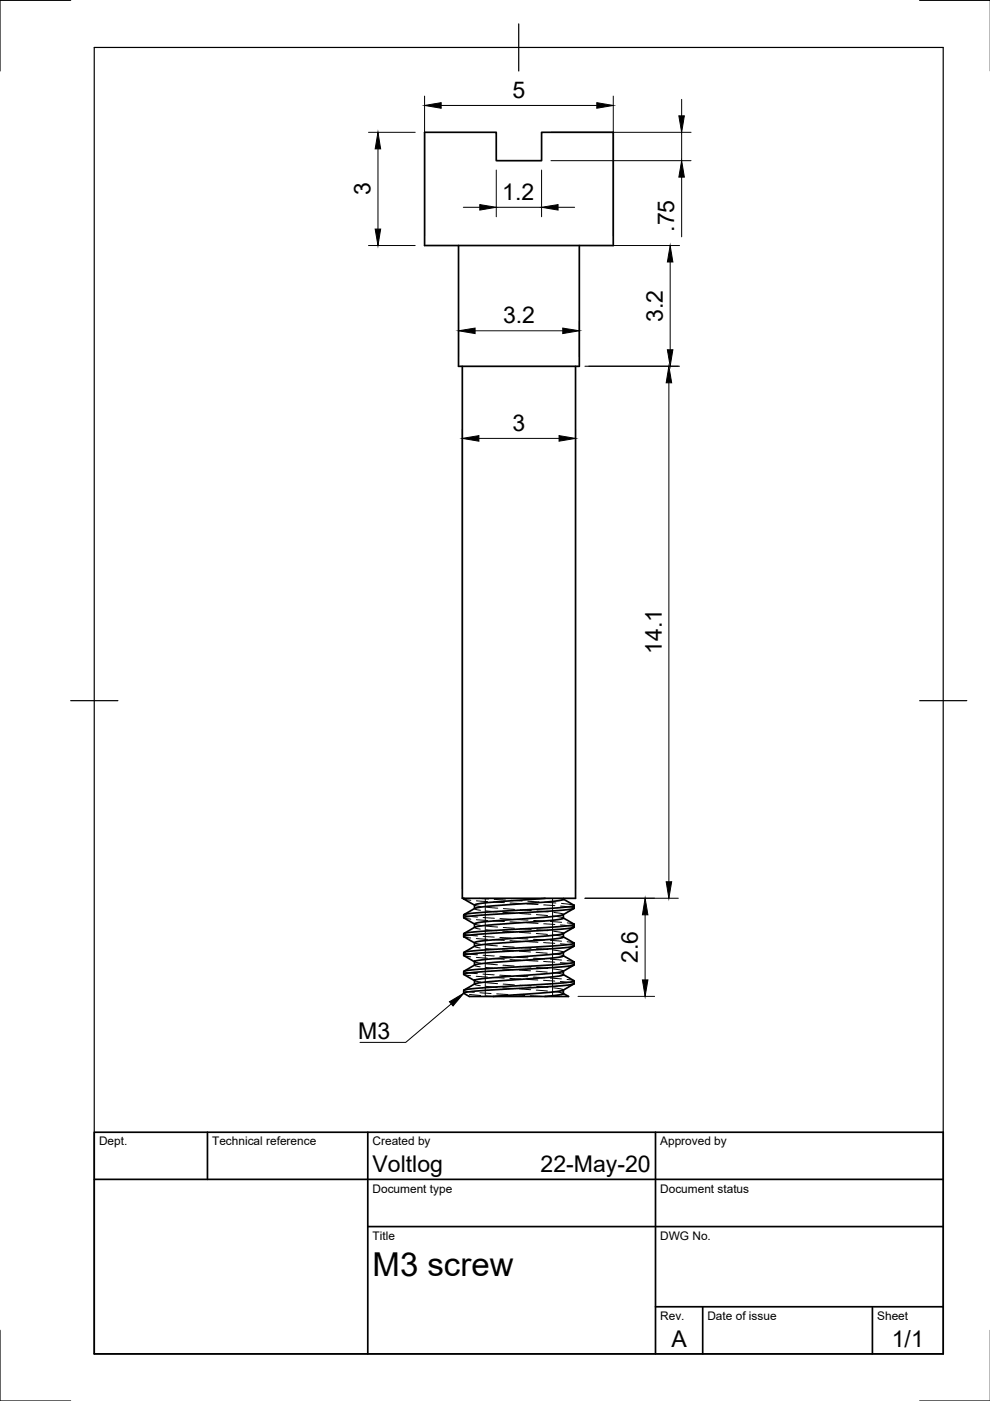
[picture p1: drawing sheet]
<svg xmlns="http://www.w3.org/2000/svg" width="210mm" height="297mm" viewBox="0 0 210 297" stroke-linecap="round" stroke-linejoin="round" font-family="sans-serif">
<!-- layer: Hidden -->
<g fill="none" stroke="#000" stroke-width=".21">
<path d="M98.4 198.6l1.4 .3M98.4 190.6l1.4 .3M98.4 194.6l1.4 .3M98.4 194l.6 .2 2.2 .2M98.4 198l.6 .2 2.2 .2M100.6 199.9h.1M100.6 195.9h.1M100.6 191.9h.1M100.6 192.6v.1M100.6 196.6v.1M100.6 199.9l1.3 .3M100.6 191.9l1.4 .3"/>
<path d="M100.7 195.9l1.3 .3M100.7 196.6l.1 .2 1 .2M100.7 192.6l-.1 .1 .2 .1 1.1 .2M101 199l2.4 .2M101 195l2.4 .2M101 191l2.4 .2M101.6 190.5l2 .1M102.4 194.5l2.4 .2M102.4 198.5l2.4 .2M103 197.1l2.4 .2M103 193.1l2.4 .2M103.1 196.3l2.4 .3"/>
<path d="M103.2 192.3l2.3 .3M104.5 199.2l2.4 .2M104.6 195.2l2.4 .2M104.6 191.2l2.4 .2M104.8 190.7l2.4 .1M106 198.8l2.4 .1M106 194.8l2.4 .1M106.6 197.4l2.4 .2M106.6 193.4l2.4 .2M106.7 196.6l2.4 .2M106.7 192.6l2.4 .2M108.1 199.5l2.4 .1"/>
<path d="M108.1 195.5l2.4 .1M108.1 191.5l2.4 .1M108.4 190.9l2.3 .1M109.6 195l2.4 .1M109.6 199l2.3 .1M110.2 197.7l2.3 .1M110.2 193.7l2.3 .1M110.3 196.9l2.3 .1M110.3 192.9l2.3 .1M111.7 199.7l2.4 .1M111.7 195.7l2.4 .1M111.7 191.7l2.4 .1"/>
<path d="M111.9 191.1l2.4 .1M113.1 199.2l2.4 .1M113.1 195.2l2.4 .1M113.7 197.9l2.4 .2M113.7 193.9l2.4 .2M113.8 197.1l2.4 .2M113.9 193.1l2.3 .2M115.3 199.8l2.3 .2M115.3 195.9l2.3 .1M115.3 191.9l2.3 .1M115.5 191.3l2.4 .2M116.7 195.4l2.4 .1"/>
<path d="M116.7 199.4l2.4 .1M117.3 198.2l2.1 .5M117.3 194.2l2.1 .4M117.4 197.4l1.7 .3 .3 .1v.2M117.4 193.4l1.7 .3 .3 .2v.1M118.8 196.1l2.3 .2 .6 .3M118.9 192.1l2.3 .2 .5 .3M119 190.5l.4 .2M119 191.5l2.4 .3M119.4 198.6h.1M119.4 190.6h.1M119.4 193.9h.1"/>
<path d="M119.4 197.9h.1M120.2 199.7l1.5 .2M120.3 195.7l1.4 .2M98.3 210l.5 .2 1.8 .2M98.4 202.6l1.4 .3M98.4 206l.6 .2 2.2 .2M98.4 206.6l1.4 .3M98.4 202l.6 .2 2.2 .2M99.5 210.8l2.4 .3M100.6 203.9l1.3 .3M100.6 203.9h.1M100.6 200.6v.1"/>
<path d="M100.6 204.6v.1M100.6 208.6v.1M100.7 207.9l1.2 .3M100.7 204.6l-.1 .1 .2 .1 1 .2M100.7 208.6v.2l1.1 .2M100.7 200.6l.1 .2 1 .2M101 207l2.4 .2M101 203l2.4 .2M101.7 210.5l2.4 .1M102.4 206.5l2.4 .2M102.4 202.5l2.4 .2M103 205.1l2.4 .2"/>
<path d="M103 201.1l2.3 .2M103 209.1l2.4 .2M103.1 204.4l2.4 .2M103.1 200.3l2.4 .3M103.1 211.1l1.8 .2M103.1 208.4l2.4 .2M104.5 207.2l2.4 .2M104.5 203.2l2.4 .2M105.3 210.7l2.4 .1M106 206.8l2.4 .1M106 202.8l2.4 .1M106.6 205.4l2.3 .2"/>
<path d="M106.6 201.4l2.3 .2M106.6 209.4l2.3 .2M106.6 204.6l2.4 .2M106.6 200.6l2.4 .2M106.7 208.6l2.4 .2M108.1 207.4l2.4 .2M108.1 203.5l2.4 .1M108.9 210.9l2.4 .2M109.5 207l2.4 .1M109.6 203l2.3 .1M110.1 205.7l2.4 .1M110.1 201.7l2.4 .1"/>
<path d="M110.2 209.7l2.3 .1M110.2 204.9l2.4 .1M110.2 200.9l2.4 .1M110.2 208.9l2.4 .1M111.7 207.7l2.3 .1M111.7 203.7l2.4 .1M112.4 211.1l2.4 .2M113.1 207.2l2.4 .1M113.1 203.2l2.4 .1M113.7 205.9l2.3 .2M113.7 201.9l2.3 .2M113.7 209.9l2.4 .2"/>
<path d="M113.8 205.1l2.3 .2M113.8 201.1l2.3 .2M113.8 209.1l2.4 .2M115.2 207.8l2.4 .2M115.3 203.8l2.3 .2M116.7 207.4l2.3 .1M116.7 203.4l2.4 .1M117.2 206.2l1.7 .2 .5 .3M117.2 202.2l2.2 .5M117.3 210.2l2.1 .4M117.3 205.4l1.8 .3 .3 .2-.1 .1M117.3 201.5l1.8 .2 .3 .1v.2"/>
<path d="M117.4 209.5l1.7 .2 .3 .1-.1 .2M118.8 208.1l2.3 .3 .6 .2M118.8 204.1l2.2 .2 .7 .3M118.8 200.1l2.2 .2 .7 .3M119.4 206.6h.1M119.4 202.6h.1M119.4 201.9h.1M119.4 205.9h.1M119.4 209.9h.1M120.2 207.7l1.5 .2M120.2 203.7l1.5 .2"/>
</g>
<!-- layer: Visible -->
<g fill="none" stroke="#000" stroke-width=".36">
<path d="M90 28.1h15.2v6h9.6v-6h15.2v24h-40zM97.2 52.1v25.6h25.6v-25.6M98 77.7v112.8h24v-112.8M98.3 190.5h.1M98.3 194v.5M98.3 198v.6M98.4 190.5l-.1 .1 2.3 1.3v.7M100.7 192.6l-2.3 1.3M100.7 196.6l-2.3 1.3M115.6 190.5l-12.3 .9-2 .2-.7 .3M119.4 197.9v.8l-1.2 .3-14.9 1.2-2.6 .4M119.4 194.7l-.9 .3-2 .2-13.2 1-2.6 .4"/>
<path d="M119.4 190.5l-.1 .3-1.5 .3-14.3 1-2.8 .5M119.4 194.6l2.3 1.4-3.5 .5-17.4 1.1-2.4 .4M119.4 198.6l2.3 1.4-3.5 .5-17.4 1.1-2.4 .4M119.4 190.6l2.3 1.3M119.4 193.9v.8M121.7 191.9v.2l-.4 .1-1.8 .2-18 1.1-2.3 .2-.8 .3M121.7 196.6l-.6 .2-2.3 .2-17 1-2.8 .3-.7 .3 2.3 1.3v.7M121.7 196.6l-2.4 1.4-.8 .2-15.2 1.2-2 .2-.7 .3M121.7 192.6l-2.4 1.4-.8 .2-15.2 1.2-1.9 .2-.7 .3M121.7 192.6l-1.4 .3-2.9 .2-16.4 1-2.7 .4 2.3 1.4v.7M121.7 192v.6M121.7 196v.6"/>
<path d="M121.7 200v.6M98.3 202v.6M98.3 206v.6M100.6 207.9v.7M100.7 200.6l-2.3 1.3M100.7 208.6l-2.3 1.3M119.3 206l-2.8 .4-13.2 1-1.9 .2-.8 .3M119.4 206.7l-.4 .2-1.6 .2-12.9 1-3.8 .5M119.4 202.7l-.8 .3-2.1 .2-15.1 1.2-.7 .2-2.3 1.3M119.4 210.7l-.9 .3-3 .3h-11M119.4 210.6l1.1 .7h-5M119.4 206.6l2.3 1.3"/>
<path d="M119.4 201.9v.7l2.3 1.3M119.4 205.9v.8M119.4 209.9v.8M121.7 208.6l-1.2 .3-2.9 .2-16.6 1-2.1 .2-.6 .3 1.2 .7h5.1l11.9-.9 2.8-.4M121.7 204.6l-.6 .2-2.1 .2-16.6 1-3 .3-1.1 .2 2.3 1.4M121.7 200.6l-.6 .2-2.1 .2-16.6 1-3 .3-1.1 .2 2.3 1.4M121.7 203.9l-.4 .3-2.6 .3-16.9 1-2.5 .2-.9 .3M121.7 207.9l-.1 .2-.7 .1-2.6 .3-18.5 1.2-1.5 .3v.6M121.7 200.6l-2.8 1.5-17.2 1.5-1.1 .2v.8M121.7 208.6l-2.3 1.4M121.7 204.6l-2.3 1.4M121.7 204v.6"/>
<path d="M121.7 208v.6"/>
</g>
<g fill="#000" stroke="#000" stroke-width=".21">
<circle cx="119.4" cy="198" r=".17"/>
<circle cx="119.3" cy="206" r=".17"/>
<circle cx="119.3" cy="210" r=".17"/>
</g>
<!-- layer: Visible Narrow -->
<path d="M102.9 190.5v1.7M102.9 193.4v2.8M102.9 197.4v2.8M117.2 190.5v2.6M117.2 194.3v2.8M117.2 198.3v2.8M102.9 201.4v2.8M102.9 205.4v2.8M102.9 209.4v1.9M117.2 202.3v2.8M117.2 206.3v2.8M117.2 210.3v1" fill="none" stroke="#000" stroke-width=".21"/>
<!-- layer: Hidden Narrow -->
<path d="M102.9 192.2v1.2M102.9 196.2v1.2M117.2 193.1v1.2M117.2 197.1v1.2M102.9 200.2v1.2M102.9 204.2v1.2M102.9 208.2v1.2M117.2 201.1v1.2M117.2 205.1v1.2M117.2 209.1v1.2" fill="none" stroke="#000" stroke-width=".21"/>
<!-- layer: Border -->
<path d="M15 .1h-15v15M20 10.1h180v276.9h-180zM110 5.1v10M195 .1h15M15 148.6h10M195 148.6h10M0 282.1v14.9h15M195 297h15" fill="none" stroke="#000" stroke-width=".25"/>
<!-- layer: TitleBlock -->
<path d="M20 240.1h180v46.9h-180zM20 250h180M44 240.1v9.9M78 240.1v46.9M139 240.1v46.9M78 260.1h122M139 277.1h61M149 277.1v9.9M185 277.1v9.9" fill="none" stroke="#000" stroke-width=".36"/>
<!-- layer: Dimensions -->
<g fill="none" stroke="#000" stroke-width=".21">
<path d="M78.1 28.1h9.9M80.1 31.6v17M90 20.4v29.7M93.5 22.4h33M105.2 36.1v9.9M114.8 36.1v9.9M116.8 28.1h29.7M116.8 34.1h29.7M130 20.4v29.7M144.5 21.1v3.5M144.5 28.1v6M144.5 37.6v12.6"/>
<path d="M78.1 52.1h9.9M98.2 43.9h3.5M105.2 43.9h9.6M118.3 43.9h3.5M124.8 52.1h19.3M142.1 55.5v18.7M97.2 68.1v7.6M100.7 70.1h18.6M122.8 68.1v7.6M124 77.6h20.1M98 91v97.5M101.5 92.9h17"/>
<path d="M122 91v97.5M141.8 81.2v105.8M124 190.4h19.8M136.8 194v13.8M122.6 211.3h16.2"/>
</g>
<g fill="#000" stroke="#000" stroke-width=".21">
<path d="M80.1 28.1l.6 3.5h-1.2zM90 22.4l3.5-.6v1.2zM126.5 21.8l3.5 .6-3.5 .6zM143.9 24.6h1.2l-.6 3.5zM144.5 34.1l.6 3.5h-1.2zM79.5 48.6h1.2l-.6 3.5zM101.7 43.4l3.5 .5-3.5 .6zM114.8 43.9l3.5-.5v1.1zM142.1 52.1l.6 3.4h-1.2zM97.2 70.1l3.5-.5v1.1zM119.3 69.6l3.5 .5-3.5 .6zM141.5 74.2h1.2l-.6 3.4z"/>
<path d="M98 92.9l3.5-.5v1.1zM118.5 92.4l3.5 .5-3.5 .6zM141.8 77.6l.6 3.6h-1.2zM136.8 190.4l.6 3.6h-1.2zM141.2 187h1.2l-.6 3.4zM136.2 207.8h1.2l-.6 3.5z"/>
</g>
<!-- layer: Annotations -->
<path d="M95.3 212.4l3-1.8-2.2 2.7z" fill="#000" stroke="#000" stroke-width=".21"/>
<path d="M95.7 212.8l-9.7 8.2h-9.7" fill="none" stroke="#000" stroke-width=".21"/>
<text font-size="7" x="79" y="270.6">M3 screw</text>
<g font-size="4.9">
<text x="108.7" y="20.8">5</text>
<text x="78.6" y="41.4" transform="rotate(-90 78.6 41.4)">3</text>
<text x="106.5" y="42.4">1.2</text>
<text x="143" y="49.2" transform="rotate(-90 143 49.2)">.75</text>
<text x="106.7" y="68.6">3.2</text>
<text x="140.5" y="68.2" transform="rotate(-90 140.5 68.2)">3.2</text>
<text x="108.7" y="91.4">3</text>
<text x="140.3" y="138.6" transform="rotate(-90 140.3 138.6)">14.1</text>
<text x="135.2" y="204.2" transform="rotate(-90 135.2 204.2)">2.6</text>
<text x="76" y="220.3">M3</text>
<text x="79" y="248.5">Voltlog</text>
<text x="114.6" y="248.5">22-May-20</text>
<text x="142.3" y="285.7">A</text>
<text x="189.1" y="285.7">1/1</text>
</g>
<g font-size="2.5">
<text x="21" y="242.9">Dept.</text>
<text x="45" y="242.9">Technical reference</text>
<text x="79" y="242.9">Created by</text>
<text x="140" y="242.9">Approved by</text>
<text x="79" y="252.8">Document type</text>
<text x="140" y="252.8">Document status</text>
<text x="79" y="262.9">Title</text>
<text x="140" y="262.9">DWG No.</text>
<text x="140" y="279.9">Rev.</text>
<text x="150" y="279.9">Date of issue</text>
<text x="186" y="279.9">Sheet</text>
</g>
</svg>
